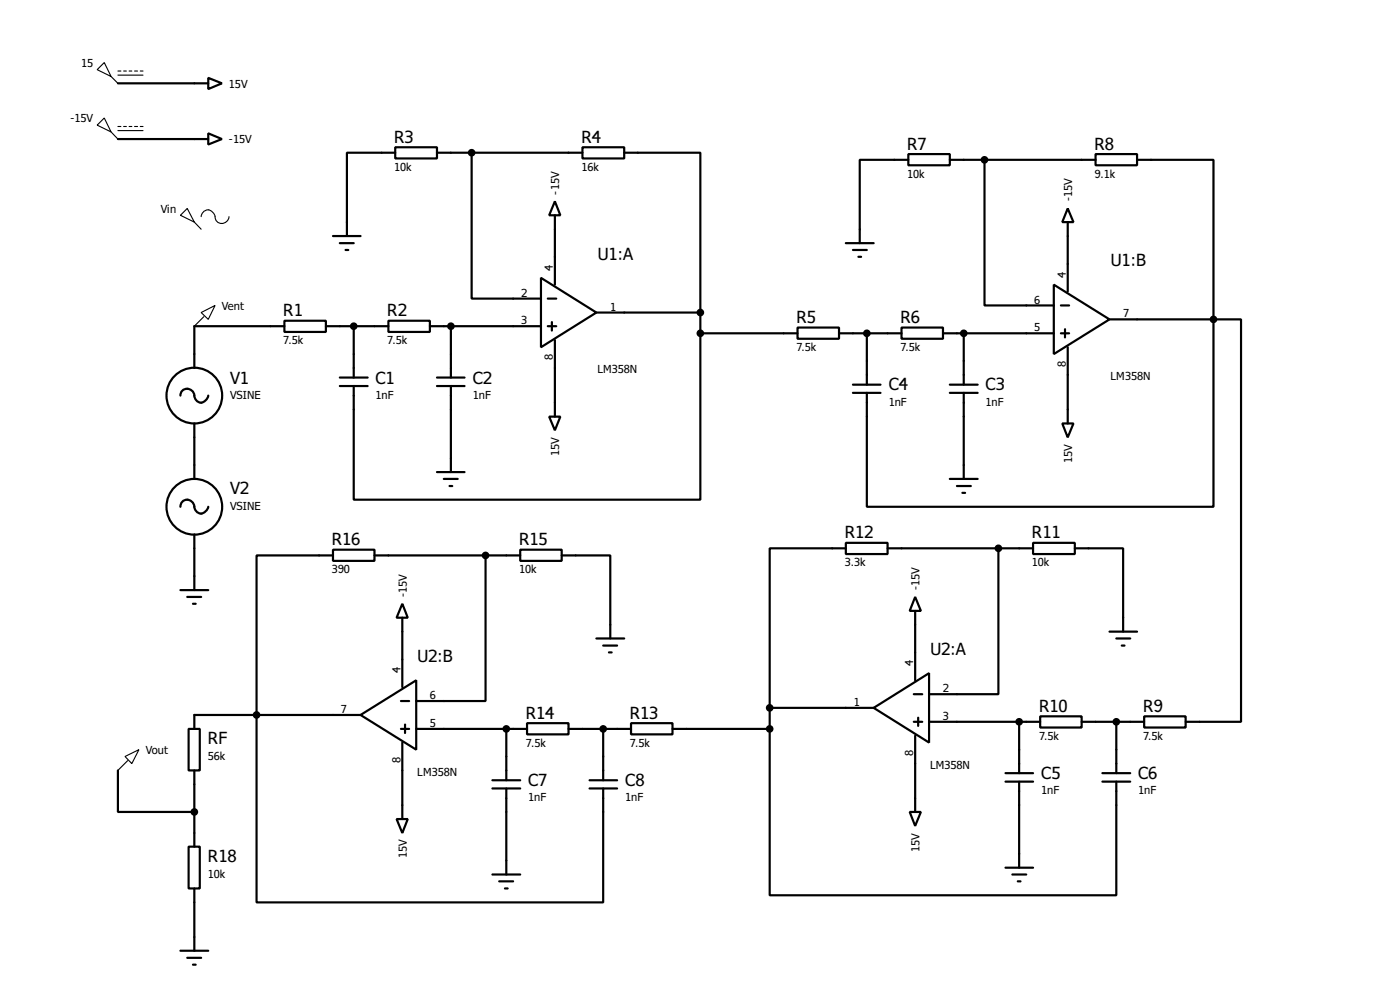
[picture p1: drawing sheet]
<svg xmlns="http://www.w3.org/2000/svg" width="256mm" height="180mm" viewBox="0 0 256 180" stroke-linecap="round" stroke-linejoin="round" font-family="sans-serif">
<g fill="none" stroke="#000" stroke-width=".4">
<path d="M21.6 15.3h16.6M38.2 14.3l2.5 1-2.5 1zM21.6 25.5h16.6M38.2 24.4l2.5 1.1-2.5 1zM72.4 27h7.7v2h-7.7zM72.4 28h-8.8v15.2M80.1 28h26.6M86.4 28v26.7h12.7M101.7 36.9l1 2.5h-2.1zM101.7 39.4v12.7M106.7 27h7.7v2h-7.7zM114.4 28h13.9v29.2"/>
<path d="M166.4 28.2h7.6v2.1h-7.6zM166.4 29.3h-8.9v15.2M174 29.3h26.7M180.4 29.3v26.6h12.7M195.6 38.2l1.1 2.5h-2.1zM200.7 28.2h7.6v2.1h-7.6zM208.3 29.3h14v29.2M52.1 58.7h7.6v2.1h-7.6zM52.1 59.7h-16.5v7.7M59.7 59.7h11.5M61 43.2h5.1M62.3 44.5h2.5"/>
<path d="M63.3 45.8h.5M64.8 59.7v9.4M71.2 58.7h7.6v2.1h-7.6zM78.8 59.7h20.3M82.6 59.7v9.4M99.1 50.9l10.2 6.3-10.2 6.4zM100.4 59.7h1.5M100.4 54.7h1.5M101.1 59v1.5M109.3 57.2h19M128.3 57.2v3.8M146.1 60h7.6v2h-7.6z"/>
<path d="M155 44.5h5.1M156.3 45.8h2.5M157.3 47h.5M165.2 60h7.6v2h-7.6zM193.1 52.1l10.2 6.4-10.2 6.3zM194.4 55.9h1.5M195.6 40.7v12.7M203.3 58.5h19M222.3 58.5v34.3h-63.5v-20.9M222.3 58.5h5.1v73.6h-10.2M33.1 72.4a1.32 1.32 0 0 1 1.4-1.2 1.32 1.32 0 0 1 1.2 1.5 1.23 1.23 0 0 0 1.2 1 1.23 1.23 0 0 0 1.2-1l.1-.3M35.6 77.5v10.2"/>
<path d="M62.3 70.7h5.1M62.3 69.1h5.1M80.1 70.7h5M80.1 69.1h5M82.6 70.7v15.7M100.6 76.3h2.1l-1 2.5zM101.7 62.3v14M128.3 61v30.5h-63.5v-20.8M128.3 61h17.8M153.7 61h11.5M156.3 71.9h5M156.3 70.4h5"/>
<path d="M158.8 61v9.4M172.8 61h20.3M174 71.9h5.1M174 70.4h5.1M176.6 61v9.4M176.6 71.9v15.8M194.4 61h1.5M194.6 77.5h2.1l-1.1 2.6zM195.1 60.3v1.5M195.6 63.6v13.9M33.1 92.8a1.28 1.28 0 0 1 1.2-1.4 1.28 1.28 0 0 1 1.3 1.4 1.25 1.25 0 0 0 1.1 1.2 1.25 1.25 0 0 0 1.4-.9l.1-.3M35.6 97.8v10.2"/>
<path d="M80.1 86.4h5M81.3 87.7h2.6M82.4 89h.5M155 99.4h7.6v2h-7.6zM174 87.7h5.1M175.3 89h2.6M176.3 90.2h.5M189.3 99.4h7.6v2h-7.6zM33.1 108h5.1M34.3 109.3h2.6M35.4 110.5h.5M61 100.6h7.6v2.1h-7.6z"/>
<path d="M61 101.7h-14v63.5h63.5v-20.9M68.6 101.7h26.7M73.7 110.5l1 2.6h-2zM73.7 113.1v12.7M89 101.7v26.6h-12.7M95.3 100.6h7.6v2.1h-7.6zM102.9 101.7h8.9v15.2M109.3 116.9h5.1M110.5 118.2h2.6M111.6 119.4h.5M155 100.4h-14v29.2M162.6 100.4h26.7"/>
<path d="M167.7 109.3l1 2.5h-2zM167.7 111.8v12.7M182.9 100.4v26.7h-12.7M196.9 100.4h8.9v15.2M203.3 115.6h5M204.5 116.9h2.6M205.5 118.2h.5M34.6 133.4h2v7.6h-2zM66.1 130.9l10.2-6.4v12.7zM66.1 130.9h-30.5v2.5M73.5 133.4h1.5M73.5 128.3h1.5"/>
<path d="M73.7 135.9v14M74.2 132.6v1.6M76.3 133.4h20.3M92.8 133.4v9.4M96.6 132.4h7.6v2h-7.6zM104.2 133.4h11.4M110.5 133.4v9.4M115.6 132.4h7.6v2h-7.6zM123.2 133.4h17.8M141 133.4v30.5h63.5v-20.8M141 129.6h19.1M141 129.6v3.8"/>
<path d="M160.1 129.6l10.1-6.4v12.7zM167.4 132.1h1.6M167.4 127.1h1.6M167.7 134.7v13.9M168.2 131.4v1.5M170.2 132.1h20.4M186.7 132.1v9.4M190.6 131.1h7.6v2.1h-7.6zM198.2 132.1h11.4M204.5 132.1v9.4M209.6 131.1h7.6v2.1h-7.6zM21.6 141v7.6h14"/>
<path d="M34.6 155h2v7.6h-2zM35.6 141v14M72.7 149.9h2l-1 2.6zM90.2 144.3h5.1M90.2 142.8h5.1M92.8 144.3v15.8M108 144.3h5.1M108 142.8h5.1M166.7 148.6h2l-1 2.6zM184.2 143.1h5.1M184.2 141.5h5.1M184.2 158.8h5.1"/>
<path d="M186.7 143.1v15.7M202 143.1h5.1M202 141.5h5.1M33.1 174h5.1M34.3 175.3h2.6M35.4 176.6h.5M35.6 162.6v11.4M90.2 160.1h5.1M91.5 161.3h2.5M92.5 162.6h.5M185.5 160.1h2.5M186.5 161.3h.5"/>
<circle cx="35.6" cy="72.4" r="5.1"/>
<circle cx="35.6" cy="92.8" r="5.1"/>
</g>
<g fill="none" stroke="#000" stroke-width=".2">
<path d="M19.1 11.5l1.3 2.5-2.6-1.2zM20.4 14l1.2 1.3M21.6 13h.6M21.6 13.8h4.6M22.7 13h.5M23.7 13h.5M24.7 13h.5M25.7 13h.5M17.8 22.9l1.3-1.3 1.3 2.6zM20.4 24.2l1.2 1.3M21.6 23.2h.6M21.6 23.9h4.6"/>
<path d="M22.7 23.2h.5M23.7 23.2h.5M24.7 23.2h.5M25.7 23.2h.5M33.1 39.4l1.2-1.2 1.3 2.5zM36.9 39.7a1.28 1.28 0 0 1 1.2-1.3 1.28 1.28 0 0 1 1.3 1.3 1.28 1.28 0 0 0 1.3 1.2 1.28 1.28 0 0 0 1.3-1.2M35.6 40.7l1.3 1.3M36.9 57.2l2.5-1.3-1.2 2.6zM37.4 58l-1.8 1.7M22.9 138.5l2.6-1.3-1.3 2.6zM23.4 139.2l-1.8 1.8"/>
</g>
<g fill="#000" stroke="#000" stroke-width=".4">
<circle cx="86.4" cy="28" r=".5"/>
<circle cx="180.3" cy="29.3" r=".5"/>
<circle cx="64.8" cy="59.7" r=".5"/>
<circle cx="82.6" cy="59.7" r=".5"/>
<circle cx="128.3" cy="57.2" r=".5"/>
<circle cx="222.3" cy="58.5" r=".5"/>
<circle cx="128.3" cy="61" r=".5"/>
<circle cx="158.8" cy="61" r=".5"/>
<circle cx="176.5" cy="61" r=".5"/>
<circle cx="88.9" cy="101.7" r=".5"/>
<circle cx="182.9" cy="100.4" r=".5"/>
<circle cx="47" cy="130.9" r=".5"/>
<circle cx="92.7" cy="133.4" r=".5"/>
<circle cx="110.5" cy="133.4" r=".5"/>
<circle cx="141" cy="129.6" r=".5"/>
<circle cx="141" cy="133.4" r=".5"/>
<circle cx="186.7" cy="132.1" r=".5"/>
<circle cx="204.5" cy="132.1" r=".5"/>
<circle cx="35.6" cy="148.6" r=".5"/>
</g>
<g font-size="3.7">
<text x="72.2" y="26.1">R3</text>
<text x="106.5" y="26.1">R4</text>
<text x="166.2" y="27.4">R7</text>
<text x="200.5" y="27.4">R8</text>
<text x="109.5" y="47.5">U1:A</text>
<text x="203.5" y="48.7">U1:B</text>
<text x="51.9" y="57.9">R1</text>
<text x="71" y="57.9">R2</text>
<text x="145.9" y="59.2">R5</text>
<text x="165" y="59.2">R6</text>
<text x="42.2" y="70.2">V1</text>
<text x="68.8" y="70.2">C1</text>
<text x="86.6" y="70.2">C2</text>
<text x="162.8" y="71.5">C4</text>
<text x="180.6" y="71.5">C3</text>
<text x="42.2" y="90.5">V2</text>
<text x="60.8" y="99.8">R16</text>
<text x="95.1" y="99.8">R15</text>
<text x="154.8" y="98.6">R12</text>
<text x="189.1" y="98.6">R11</text>
<text x="170.4" y="119.9">U2:A</text>
<text x="76.5" y="121.2">U2:B</text>
<text x="96.4" y="131.6">R14</text>
<text x="115.4" y="131.6">R13</text>
<text x="190.4" y="130.3">R10</text>
<text x="209.4" y="130.3">R9</text>
<text x="38.1" y="136.3">RF</text>
<text x="96.8" y="143.9">C7</text>
<text x="114.6" y="143.9">C8</text>
<text x="190.8" y="142.6">C5</text>
<text x="208.5" y="142.6">C6</text>
<text x="38.1" y="157.8">R18</text>
</g>
<g font-size="2.5">
<text x="14.9" y="12.3">15</text>
<text x="42" y="16.1">15V</text>
<text x="12.9" y="22.4">-15V</text>
<text x="42" y="26.3">-15V</text>
<text x="72.2" y="31.2">10k</text>
<text x="102.5" y="35.6" transform="rotate(-90 102.5 35.6)">-15V</text>
<text x="106.5" y="31.2">16k</text>
<text x="166.2" y="32.5">10k</text>
<text x="200.5" y="32.5">9.1k</text>
<text x="29.5" y="39">Vin</text>
<text x="196.4" y="36.9" transform="rotate(-90 196.4 36.9)">-15V</text>
<text x="101.3" y="49.6" transform="rotate(-90 101.3 49.6)">4</text>
<text x="195.3" y="50.8" transform="rotate(-90 195.3 50.8)">4</text>
<text x="40.7" y="56.7">Vent</text>
<text x="95.5" y="59.3">3</text>
<text x="95.5" y="54.3">2</text>
<text x="111.8" y="56.8">1</text>
<text x="189.4" y="55.6">6</text>
<text x="205.8" y="58.1">7</text>
<text x="51.9" y="63">7.5k</text>
<text x="71" y="63">7.5k</text>
<text x="101.3" y="65.9" transform="rotate(-90 101.3 65.9)">8</text>
<text x="145.9" y="64.2">7.5k</text>
<text x="165" y="64.2">7.5k</text>
<text x="189.4" y="60.7">5</text>
<text x="109.5" y="68.3">LM358N</text>
<text x="195.3" y="67.1" transform="rotate(-90 195.3 67.1)">8</text>
<text x="203.5" y="69.6">LM358N</text>
<text x="42.2" y="73">VSINE</text>
<text x="68.8" y="73">1nF</text>
<text x="86.6" y="73">1nF</text>
<text x="162.8" y="74.3">1nF</text>
<text x="180.6" y="74.3">1nF</text>
<text x="102.5" y="83.4" transform="rotate(-90 102.5 83.4)">15V</text>
<text x="196.4" y="84.7" transform="rotate(-90 196.4 84.7)">15V</text>
<text x="42.2" y="93.3">VSINE</text>
<text x="60.8" y="104.9">390</text>
<text x="95.1" y="104.9">10k</text>
<text x="154.8" y="103.7">3.3k</text>
<text x="168.5" y="108" transform="rotate(-90 168.5 108)">-15V</text>
<text x="189.1" y="103.7">10k</text>
<text x="74.5" y="109.3" transform="rotate(-90 74.5 109.3)">-15V</text>
<text x="73.4" y="123.2" transform="rotate(-90 73.4 123.2)">4</text>
<text x="167.3" y="122" transform="rotate(-90 167.3 122)">4</text>
<text x="62.5" y="130.5">7</text>
<text x="78.8" y="128">6</text>
<text x="156.4" y="129.2">1</text>
<text x="172.8" y="131.8">3</text>
<text x="172.8" y="126.7">2</text>
<text x="78.8" y="133.1">5</text>
<text x="96.4" y="136.7">7.5k</text>
<text x="115.4" y="136.7">7.5k</text>
<text x="190.4" y="135.4">7.5k</text>
<text x="209.4" y="135.4">7.5k</text>
<text x="26.7" y="138">Vout</text>
<text x="38.1" y="139.1">56k</text>
<text x="73.4" y="139.6" transform="rotate(-90 73.4 139.6)">8</text>
<text x="76.5" y="142">LM358N</text>
<text x="167.3" y="138.3" transform="rotate(-90 167.3 138.3)">8</text>
<text x="170.4" y="140.7">LM358N</text>
<text x="96.8" y="146.7">1nF</text>
<text x="114.6" y="146.7">1nF</text>
<text x="190.8" y="145.4">1nF</text>
<text x="208.5" y="145.4">1nF</text>
<text x="168.5" y="155.9" transform="rotate(-90 168.5 155.9)">15V</text>
<text x="38.1" y="160.7">10k</text>
<text x="74.5" y="157.1" transform="rotate(-90 74.5 157.1)">15V</text>
</g>
</svg>
